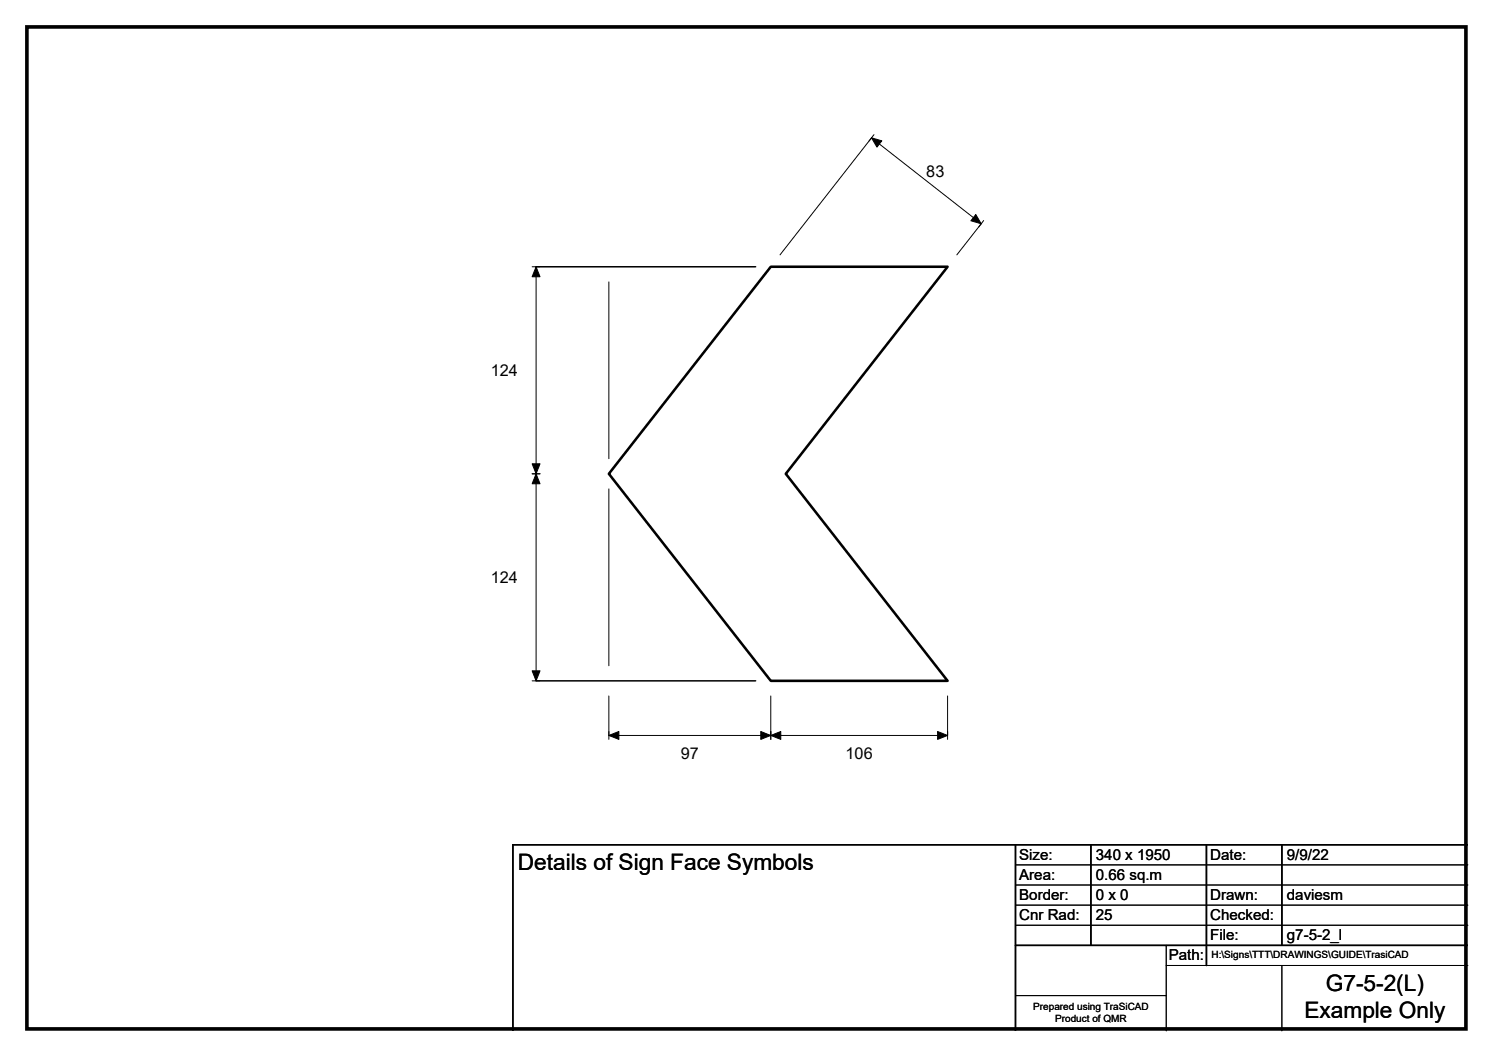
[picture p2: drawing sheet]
<svg xmlns="http://www.w3.org/2000/svg" width="297mm" height="210mm" viewBox="0 0 297 210" stroke-linecap="round" stroke-linejoin="round" font-family="sans-serif">
<path d="M106.7 53h43.6M106.7 135.4h43.6M202 168v37M217 168v20M240 168v24M255 168v20M292 168h-190v37M202 188h90" fill="none" stroke="#000" stroke-width=".3"/>
<g fill="none" stroke="#000" stroke-width=".2">
<path d="M173.9 26.8l-1 1.2M105.9 53h1.5M106.7 53v82.4M121.1 56v35.2M155.2 50.7l18.2-23.3 21.8 17.1-4.8 6.2M195.7 43.9l-1 1.2M105.9 94.2h1.5M121.1 97.2v35.2M105.9 135.4h1.5M121.1 138.4v8.6M153.3 138.4v8.6M188.5 138.4v8.6"/>
<path d="M188.5 146.2h-67.4M202 172h90M202 176h90M202 180h90M202 184h90M202 198h30M232 192h60M232 188v17M255 192v13"/>
</g>
<path d="M173.4 27.4l2 .6-.9 1.3zM106.7 53l.7 2h-1.5zM194.1 42.7l1.1 1.8-2-.6zM105.9 92.2h1.5l-.7 2zM106.7 94.2l.7 2h-1.5zM105.9 133.4h1.5l-.7 2zM121.1 146.2l2-.7v1.5zM153.3 146.2l2-.7v1.5zM151.4 145.5l1.9 .7-1.9 .8zM186.5 145.5l2 .7-2 .8z" fill="#000" stroke="#000" stroke-width=".2"/>
<path d="M153.3 53h35.2l-32.2 41.2 32.2 41.2h-35.2l-32.2-41.2z" fill="none" stroke="#000" stroke-width=".51"/>
<path d="M5.4 5.4h286.3v199.2h-286.3z" fill="none" stroke="#000" stroke-width=".72"/>
<g font-size="4.5">
<text x="103" y="173">Details of Sign Face Symbols</text>
<text x="263.8" y="197.1">G7-5-2(L)</text>
<text x="259.5" y="202.5">Example Only</text>
</g>
<g font-size="3.2">
<text x="184.3" y="35.2">83</text>
<text x="97.6" y="74.7">124</text>
<text x="97.6" y="115.9">124</text>
<text x="135.4" y="150.9">97</text>
<text x="168.2" y="150.9">106</text>
</g>
<g font-size="3">
<text x="202.8" y="170.9">Size:</text>
<text x="218" y="170.9">340 x 1950</text>
<text x="240.8" y="170.9">Date:</text>
<text x="256" y="170.9">9/9/22</text>
<text x="202.8" y="174.9">Area:</text>
<text x="202.8" y="178.9">Border:</text>
<text x="218" y="174.9">0.66 sq.m</text>
<text x="218" y="178.9">0 x 0</text>
<text x="240.8" y="178.9">Drawn:</text>
<text x="256" y="178.9">daviesm</text>
<text x="202.8" y="182.9">Cnr Rad:</text>
<text x="218" y="182.9">25</text>
<text x="240.8" y="182.9">Checked:</text>
<text x="232.5" y="190.9">Path:</text>
<text x="240.8" y="186.9">File:</text>
<text x="256" y="186.9">g7-5-2_l</text>
</g>
<g font-size="2">
<text x="241" y="190.5">H:\Signs\TTT\DRAWINGS\GUIDE\TrasiCAD</text>
<text x="205.6" y="200.8">Prepared using TraSiCAD</text>
<text x="209.9" y="203.2">Product of QMR</text>
</g>
</svg>
